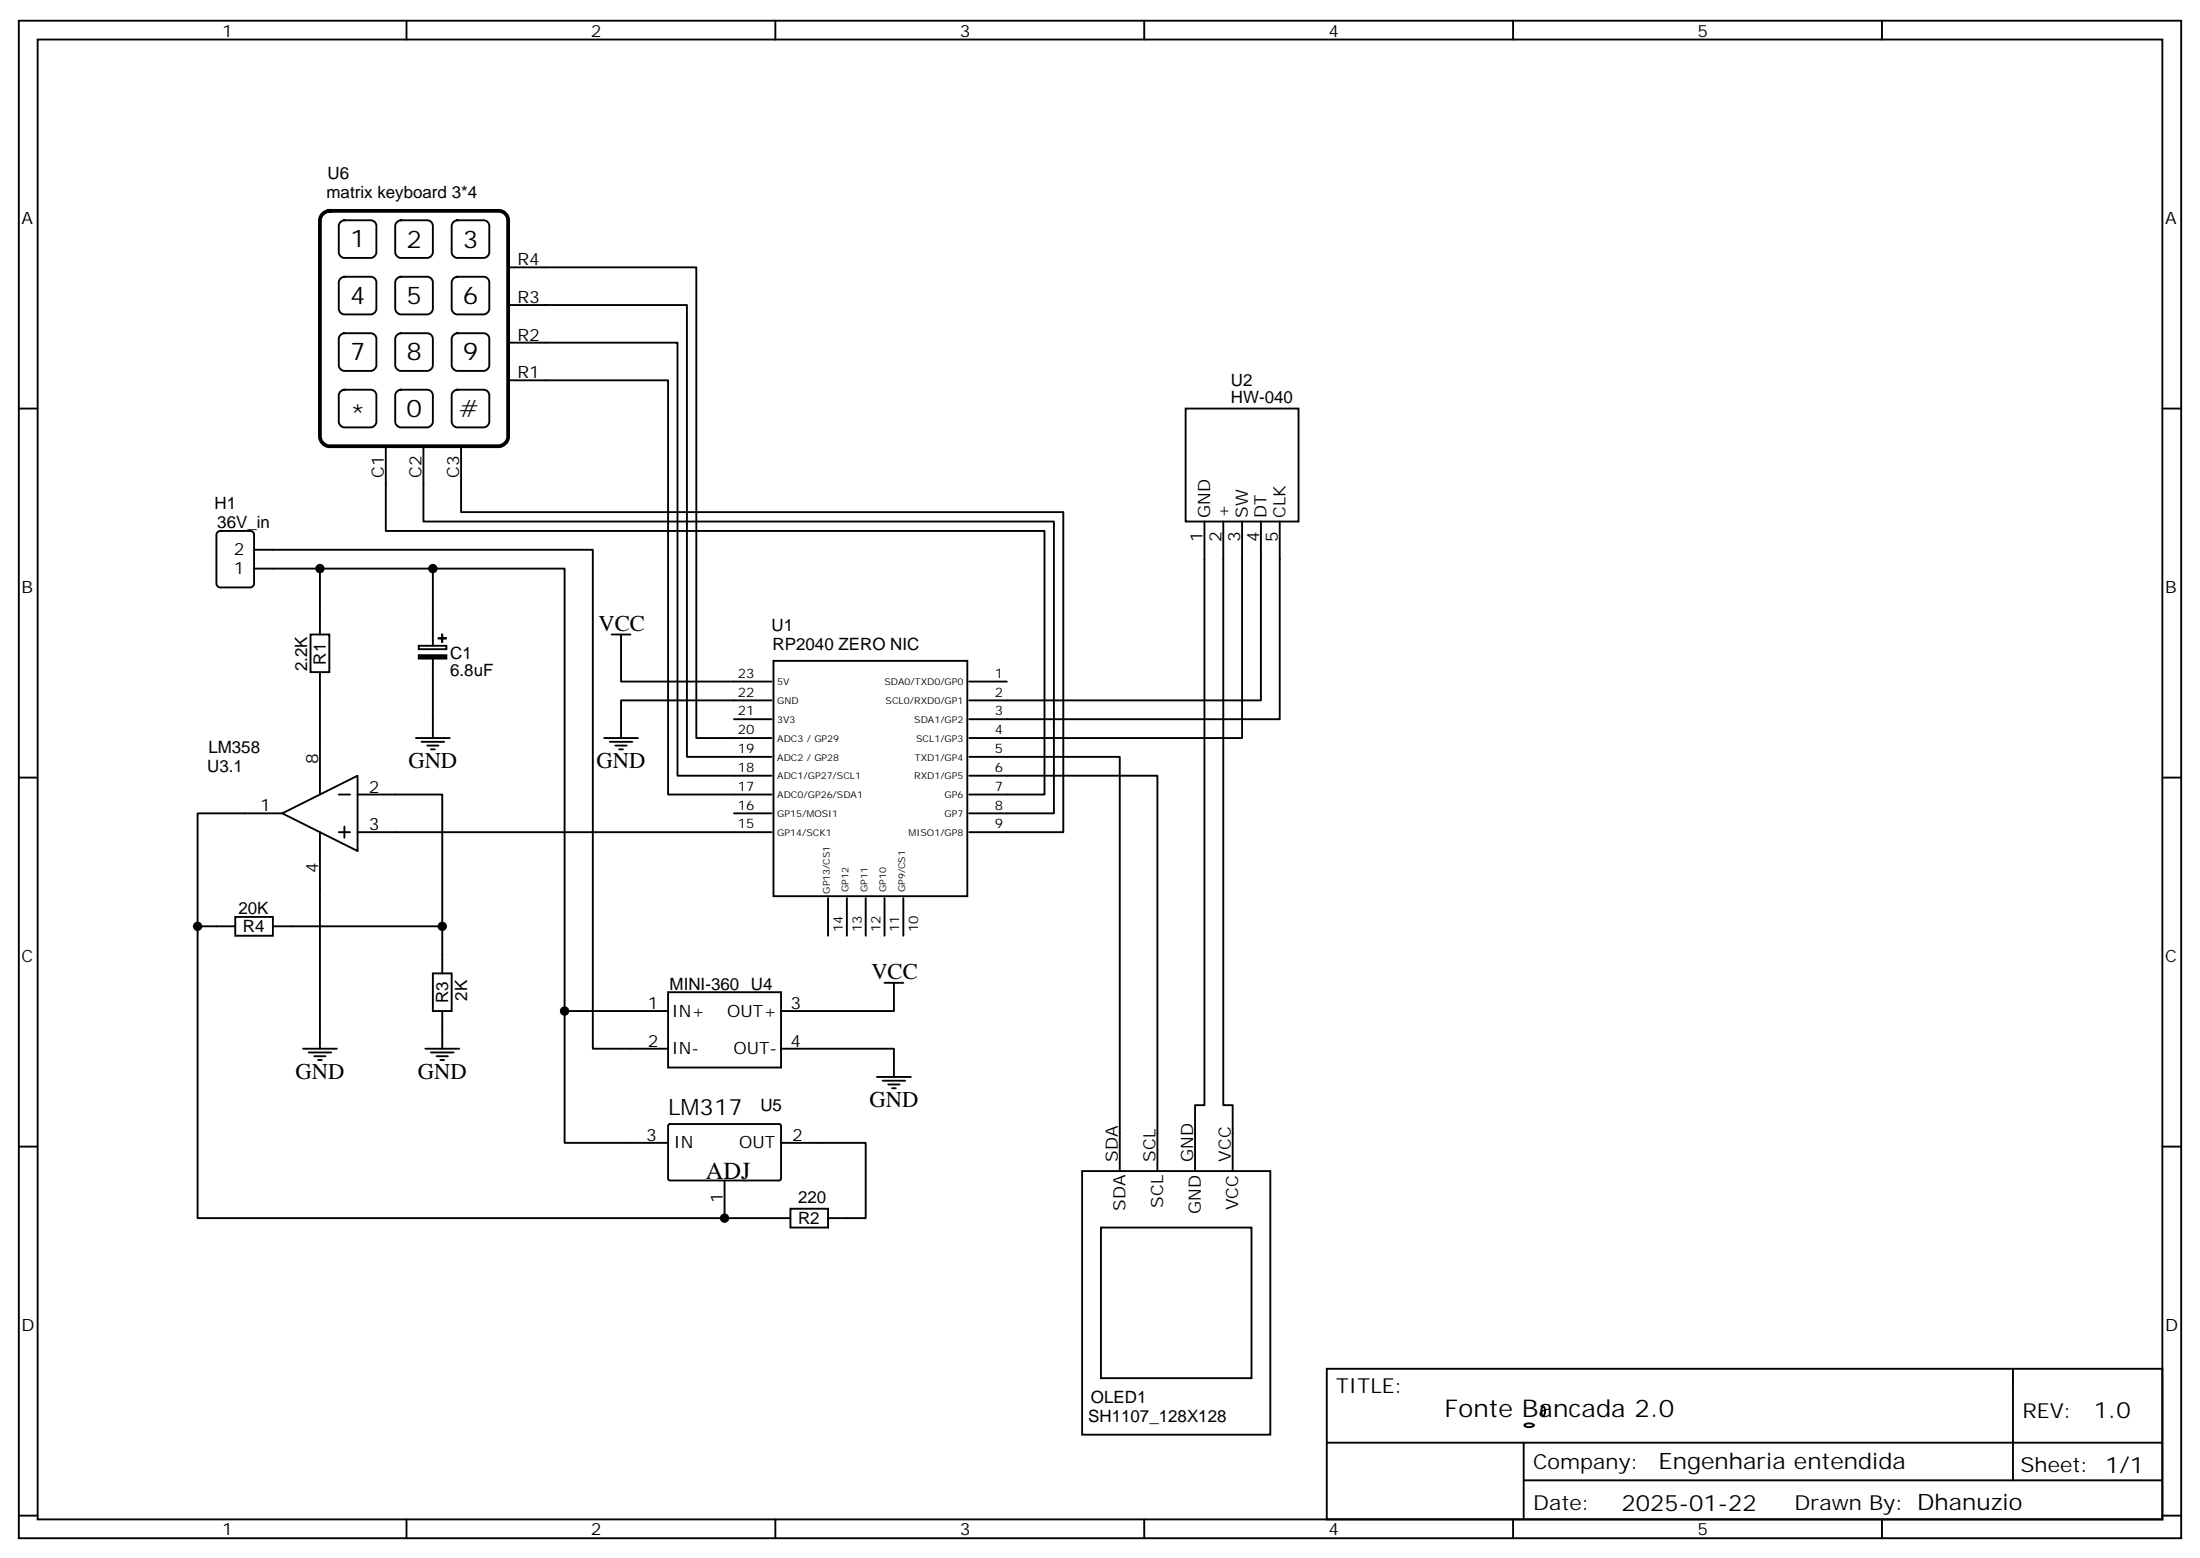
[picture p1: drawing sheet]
<svg xmlns="http://www.w3.org/2000/svg" width="412mm" height="292mm" viewBox="0 0 412 292" stroke-linecap="round" stroke-linejoin="round" font-family="sans-serif">
<g fill="none" stroke="#000" stroke-width=".35">
<path d="M3.5 3.9h405.4v284.3h-405.4zM7.1 7.4h398.2v277.3h-398.2zM76.2 3.9v3.5M145.3 3.9v3.5M214.5 3.9v3.5M283.6 3.9v3.5M352.8 3.9v3.5M63.7 52.3l.9-.4h4.9a1.06 1.06 0 0 1 1.1 1v5a1.13 1.13 0 0 1-1.1 1h-4.9a1.13 1.13 0 0 1-1.1-1v-5zM63.7 41.7l.9-.4h4.9a1.06 1.06 0 0 1 1.1 1v5a1.13 1.13 0 0 1-1.1 1h-4.9a1.13 1.13 0 0 1-1.1-1v-5zM74.3 52.3l.8-.4h5a1.06 1.06 0 0 1 1 1v5a1.13 1.13 0 0 1-1 1h-5a1.13 1.13 0 0 1-1-1v-5zM74.3 41.7l.8-.4h5a1.06 1.06 0 0 1 1 1v5a1.13 1.13 0 0 1-1 1h-5a1.13 1.13 0 0 1-1-1v-5zM84.9 52.3l.8-.4h5a1.06 1.06 0 0 1 1 1v5a1.13 1.13 0 0 1-1 1h-5a1.13 1.13 0 0 1-1-1v-5z"/>
<path d="M84.9 41.7l.8-.4h5a1.06 1.06 0 0 1 1 1v5a1.13 1.13 0 0 1-1 1h-5a1.13 1.13 0 0 1-1-1v-5zM95.2 57.2h33.6v84.6h15.8M95.2 50.1h35.3v88.2h14.1M3.5 76.6h3.6M63.7 73.5l.9-.5h4.9a1.06 1.06 0 0 1 1.1 1.1v4.9a1.13 1.13 0 0 1-1.1 1.1h-4.9a1.13 1.13 0 0 1-1.1-1.1v-4.9zM63.7 62.9l.9-.5h4.9a1.06 1.06 0 0 1 1.1 1.1v4.9a1.13 1.13 0 0 1-1.1 1.1h-4.9a1.13 1.13 0 0 1-1.1-1.1v-4.9zM74.3 73.5l.8-.5h5a1.06 1.06 0 0 1 1 1.1v4.9a1.13 1.13 0 0 1-1 1.1h-5a1.13 1.13 0 0 1-1-1.1v-4.9zM74.3 62.9l.8-.5h5a1.06 1.06 0 0 1 1 1.1v4.9a1.13 1.13 0 0 1-1 1.1h-5a1.13 1.13 0 0 1-1-1.1v-4.9zM84.9 73.5l.8-.5h5a1.06 1.06 0 0 1 1 1.1v4.9a1.13 1.13 0 0 1-1 1.1h-5a1.13 1.13 0 0 1-1-1.1v-4.9zM84.9 62.9l.8-.5h5a1.06 1.06 0 0 1 1 1.1v4.9a1.13 1.13 0 0 1-1 1.1h-5a1.13 1.13 0 0 1-1-1.1v-4.9zM95.2 71.3h30v77.6h19.4M95.2 64.2h31.8v81.1h17.6"/>
<path d="M222.2 76.6h21.2v21.1h-21.2zM405.3 76.6h3.6M40.8 99.7l.5-.2h5.6a.71 .71 0 0 1 .7 .7v9.2a.76 .76 0 0 1-.7 .7h-5.6a.76 .76 0 0 1-.7-.7v-9.2zM72.3 83.6v15.9h123.5v49.4h-14.1M79.4 83.6v14.1h118.2v54.7h-15.9M86.4 83.6v12.4h112.9v59.9h-17.6M225.8 97.7v109.4h-1.8v12.3M229.3 97.7v109.4h1.8v12.3M232.8 97.7v40.6h-51.1M236.4 97.7v33.5h-54.7M239.9 97.7v37.1h-58.2M47.6 103h63.5v93.5h14.1"/>
<path d="M47.6 106.5h12.4v12.4M58.2 118.9h3.5v7h-3.5zM60 106.5h45.8v82.9h19.4M81.1 106.5v14.5M114.7 118.9h3.5M116.4 118.9v8.8h28.2M60 125.9v23M78 138.3h6.3M78.5 121h5.2v.6h-5.2zM79 139h4.3M80.1 139.7h2.1M81.1 123.5v14.8"/>
<path d="M113.2 138.3h6.4M114.3 139h4.2M115.4 139.7h2.1M137.6 134.8h7M144.6 131.2h-28.2v7.1M145 123.8h36.3v44.1h-36.3zM181.7 127.7h7M3.5 145.7h3.6M52.9 152.4l14.1-7.1v14.2zM52.9 152.4h-15.9v75.8h98.8M60 155.9v40.6M63.5 148.9h2.1"/>
<path d="M63.5 155.9h2.1M64.6 154.9v2.1M67 148.9h15.9v33.5M67 155.9h77.6M80.8 140.4h.7M116.1 140.4h.7M137.6 152.4h7M181.7 141.8h28.2v77.6M181.7 145.3h35.3v74.1M405.3 145.7h3.6M37 173.6h7.1M44.1 171.8h7.1v3.5h-7.1z"/>
<path d="M51.2 173.6h31.7M155.2 168.3v7M158.7 168.3v7M162.3 168.3v7M165.8 168.3v7M169.3 168.3v7M56.8 196.5h6.3M57.9 197.2h4.2M58.9 197.9h2.1M59.6 198.6h.7M79.7 196.5h6.4M80.8 197.2h4.2"/>
<path d="M81.1 182.4h3.6v7h-3.6zM81.8 197.9h2.2M82.5 198.6h.8M82.9 189.4v7.1M105.8 189.4v24.7h19.4M125.2 185.9h21.2v14.1h-21.2zM146.4 196.5h21.2v5.3M165.8 184.1h3.5M167.6 184.1v5.3h-21.2M3.5 214.8h3.6M125.3 210.8l.3-.2 20.6 .1 .2 .3-.1 10-.3 .2-20.6-.1-.2-.3zM146.4 214.1h15.9v14.1h-7.1"/>
<path d="M164.4 201.8h6.3M165.5 202.5h4.2M166.5 203.2h2.1M167.2 203.9h.7M202.8 219.4h35.3v49.4h-35.3zM405.3 214.8h3.6M135.8 221.2v7M135.8 228.2h12.4M148.2 226.5h7v3.5h-7zM206.4 230h28.2v28.2h-28.2zM248.7 256.5h156.6v28.2h-156.6zM377.3 256.5v20.9"/>
<path d="M248.7 270.3h156.5M285.6 277.4h119.6M285.6 270.3v14.1M285.8 266.9l.8-.2a.84 .84 0 0 1 .9 .4 1.28 1.28 0 0 1-1.7 0zM289.1 263.6l.2-.1a1.28 1.28 0 0 1 0 1.8 1.31 1.31 0 0 1-.2-1.7zM3.5 284h3.6M76.2 284.7v3.5M145.3 284.7v3.5M214.5 284.7v3.5M283.6 284.7v3.5M352.8 284.7v3.5M405.3 284h3.6"/>
</g>
<path d="M82.2 119.6h1.4zM82.9 118.9v1.4zM78.5 122.8h5.2v.6h-5.2z" fill="#000" stroke="#000" stroke-width=".35"/>
<path d="M60.6 40l.7-.4 .4-.1h31.8a1.76 1.76 0 0 1 1.7 1.8v40.5a1.89 1.89 0 0 1-1.7 1.8h-31.8a1.89 1.89 0 0 1-1.7-1.8v-40.5v-.5z" fill="none" stroke="#000" stroke-width=".71"/>
<g fill="#000">
<circle cx="60" cy="106.5" r=".88"/>
<circle cx="81.1" cy="106.5" r=".88"/>
<circle cx="37" cy="173.6" r=".88"/>
<circle cx="82.9" cy="173.6" r=".88"/>
<circle cx="105.8" cy="189.4" r=".88"/>
<circle cx="135.8" cy="228.2" r=".88"/>
</g>
<g font-size="4.6">
<text x="65.6" y="46.4">1</text>
<text x="76.2" y="46.4">2</text>
<text x="86.8" y="46.4">3</text>
<text x="65.6" y="57">4</text>
<text x="76.2" y="57">5</text>
<text x="86.8" y="57">6</text>
<text x="65.6" y="67.5">7</text>
<text x="76.2" y="67.5">8</text>
<text x="86.8" y="67.5">9</text>
<text x="65.6" y="79.1">*</text>
<text x="76.2" y="78.1">0</text>
<text x="86.1" y="78.1">#</text>
<text x="132.3" y="220.8">ADJ</text>
<text x="270.8" y="265.5">Fonte Bancada 2.0</text>
</g>
<g font-size="4.2">
<text x="112.2" y="118.2">VCC</text>
<text x="76.6" y="143.9">GND</text>
<text x="111.8" y="143.9">GND</text>
<text x="163.3" y="183.4">VCC</text>
<text x="55.4" y="202.1">GND</text>
<text x="78.3" y="202.1">GND</text>
<text x="125.2" y="208.8">LM317</text>
<text x="163" y="207.4">GND</text>
<text x="392.5" y="265.7">1.0</text>
<text x="310.9" y="275.3">Engenharia entendida</text>
<text x="304" y="283.1">2025-01-22</text>
</g>
<g font-size="3.9">
<text x="250.5" y="261.1">TITLE:</text>
<text x="379.1" y="265.7">REV:</text>
<text x="287.4" y="275.3">Company:</text>
<text x="378.7" y="275.9">Sheet: 1/1</text>
<text x="287.4" y="282.9">Date:</text>
<text x="336.4" y="283">Draw</text>
<text x="346.6" y="283">n By: Dhanuzio</text>
</g>
<g font-size="3.2">
<text x="41.6" y="6.9">1</text>
<text x="110.8" y="6.9">2</text>
<text x="179.9" y="6.9">3</text>
<text x="249.1" y="6.9">4</text>
<text x="318.2" y="6.9">5</text>
<text x="61.4" y="33.6">U6</text>
<text x="4.1" y="42">A</text>
<text x="61.2" y="37.1">matrix keyboard 3*4</text>
<text x="405.9" y="42">A</text>
<text x="97" y="49.7">R4</text>
<text x="97" y="56.8">R3</text>
<text x="97" y="63.9">R2</text>
<text x="97" y="70.9">R1</text>
<text x="230.7" y="75.5">HW-040</text>
<text x="230.7" y="72.3">U2</text>
<text x="72" y="89.6" transform="rotate(-90 72 89.6)">C1</text>
<text x="79" y="89.6" transform="rotate(-90 79 89.6)">C2</text>
<text x="86.1" y="89.6" transform="rotate(-90 86.1 89.6)">C3</text>
<text x="40.2" y="95.3">H1</text>
<text x="40.7" y="98.9">36V_in</text>
<text x="225.4" y="101.5" transform="rotate(-90 225.4 101.5)">1</text>
<text x="226.8" y="97" transform="rotate(-90 226.8 97)">GND</text>
<text x="229" y="101.5" transform="rotate(-90 229 101.5)">2</text>
<text x="230.4" y="97" transform="rotate(-90 230.4 97)">+</text>
<text x="232.5" y="101.5" transform="rotate(-90 232.5 101.5)">3</text>
<text x="233.9" y="97" transform="rotate(-90 233.9 97)">SW</text>
<text x="236" y="101.5" transform="rotate(-90 236 101.5)">4</text>
<text x="237.4" y="97" transform="rotate(-90 237.4 97)">DT</text>
<text x="239.5" y="101.5" transform="rotate(-90 239.5 101.5)">5</text>
<text x="240.9" y="97" transform="rotate(-90 240.9 97)">CLK</text>
<text x="43.8" y="107.6">1</text>
<text x="43.8" y="104.1">2</text>
<text x="4.1" y="111.1">B</text>
<text x="405.9" y="111.1">B</text>
<text x="144.6" y="118.3">U1</text>
<text x="57.6" y="125.8" transform="rotate(-90 57.6 125.8)">2.2K</text>
<text x="61.1" y="124.5" transform="rotate(-90 61.1 124.5)">R1</text>
<text x="84.4" y="123.5">C1</text>
<text x="144.8" y="121.8">RP2040 ZERO NIC</text>
<text x="84.4" y="126.7">6.8uF</text>
<text x="39.1" y="141.2">LM358</text>
<text x="59.6" y="143.2" transform="rotate(-90 59.6 143.2)">8</text>
<text x="38.9" y="144.7">U3.1</text>
<text x="69.1" y="148.5">2</text>
<text x="48.8" y="152">1</text>
<text x="69.1" y="155.6">3</text>
<text x="59.6" y="163.6" transform="rotate(-90 59.6 163.6)">4</text>
<text x="44.7" y="171.2">20K</text>
<text x="45.5" y="174.7">R4</text>
<text x="4.1" y="180.3">C</text>
<text x="125.5" y="185.5">MINI-360 U4</text>
<text x="405.9" y="180.3">C</text>
<text x="84" y="188" transform="rotate(-90 84 188)">R3</text>
<text x="87.6" y="187.5" transform="rotate(-90 87.6 187.5)">2K</text>
<text x="121.5" y="189.1">1</text>
<text x="125.9" y="190.5">IN+</text>
<text x="136.3" y="190.5">OUT+</text>
<text x="148.2" y="189.1">3</text>
<text x="121.5" y="196.1">2</text>
<text x="125.9" y="197.6">IN-</text>
<text x="137.5" y="197.6">OUT-</text>
<text x="148.2" y="196.1">4</text>
<text x="142.5" y="208.2">U5</text>
<text x="121.1" y="213.8">3</text>
<text x="126.3" y="215.2">IN</text>
<text x="138.6" y="215.2">OUT</text>
<text x="148.5" y="213.8">2</text>
<text x="209.5" y="217.7" transform="rotate(-90 209.5 217.7)">SDA</text>
<text x="216.6" y="217.7" transform="rotate(-90 216.6 217.7)">SCL</text>
<text x="223.7" y="217.7" transform="rotate(-90 223.7 217.7)">GND</text>
<text x="230.7" y="217.7" transform="rotate(-90 230.7 217.7)">VCC</text>
<text x="135.5" y="225.3" transform="rotate(-90 135.5 225.3)">1</text>
<text x="149.6" y="225.4">220</text>
<text x="211" y="226.9" transform="rotate(-90 211 226.9)">SDA</text>
<text x="218" y="226.3" transform="rotate(-90 218 226.3)">SCL</text>
<text x="225.1" y="227.4" transform="rotate(-90 225.1 227.4)">GND</text>
<text x="232.1" y="226.7" transform="rotate(-90 232.1 226.7)">VCC</text>
<text x="149.6" y="229.4">R2</text>
<text x="4.1" y="249.4">D</text>
<text x="405.9" y="249.4">D</text>
<text x="204.5" y="262.9">OLED1</text>
<text x="204" y="266.4">SH1107_128X128</text>
<text x="41.6" y="287.7">1</text>
<text x="110.8" y="287.7">2</text>
<text x="179.9" y="287.7">3</text>
<text x="249.1" y="287.7">4</text>
<text x="318.2" y="287.7">5</text>
</g>
<g font-size="2.5">
<text x="138.3" y="130.5">22</text>
<text x="138.3" y="127">23</text>
<text x="186.5" y="127">1</text>
<text x="186.5" y="130.5">2</text>
<text x="138.3" y="137.6">20</text>
<text x="138.3" y="134.1">21</text>
<text x="186.5" y="134.1">3</text>
<text x="186.5" y="137.6">4</text>
<text x="138.3" y="141.1">19</text>
<text x="186.5" y="141.1">5</text>
<text x="138.3" y="148.2">17</text>
<text x="138.3" y="144.6">18</text>
<text x="186.5" y="144.6">6</text>
<text x="186.5" y="148.2">7</text>
<text x="138.3" y="155.2">15</text>
<text x="138.3" y="151.7">16</text>
<text x="186.5" y="151.7">8</text>
<text x="186.5" y="155.2">9</text>
<text x="158" y="174.7" transform="rotate(-90 158 174.7)">14</text>
<text x="161.5" y="174.7" transform="rotate(-90 161.5 174.7)">13</text>
<text x="165.1" y="174.7" transform="rotate(-90 165.1 174.7)">12</text>
<text x="168.6" y="174.7" transform="rotate(-90 168.6 174.7)">11</text>
<text x="172.1" y="174.7" transform="rotate(-90 172.1 174.7)">10</text>
</g>
<g font-size="1.8">
<text x="145.7" y="128.4">5V</text>
<text x="145.7" y="131.9">GND</text>
<text x="165.8" y="128.4">SDA0/TXD0/GP0</text>
<text x="166" y="131.9">SCL0/RXD0/GP1</text>
<text x="145.7" y="135.5">3V3</text>
<text x="171.4" y="135.5">SDA1/GP2</text>
<text x="145.7" y="139">ADC3 / GP29</text>
<text x="145.7" y="142.5">ADC2 / GP28</text>
<text x="171.5" y="142.5">TXD1/GP4</text>
<text x="171.7" y="139">SCL1/GP3</text>
<text x="145.7" y="146">ADC1/GP27/SCL1</text>
<text x="145.7" y="149.6">ADC0/GP26/SDA1</text>
<text x="171.4" y="146">RXD1/GP5</text>
<text x="177.1" y="149.6">GP6</text>
<text x="145.7" y="153.1">GP15/MOSI1</text>
<text x="177.1" y="153.1">GP7</text>
<text x="145.7" y="156.6">GP14/SCK1</text>
<text x="170.3" y="156.6">MISO1/GP8</text>
<text x="155.6" y="167.5" transform="rotate(-90 155.6 167.5)">GP13/CS1</text>
<text x="159.1" y="167.1" transform="rotate(-90 159.1 167.1)">GP12</text>
<text x="162.6" y="167.1" transform="rotate(-90 162.6 167.1)">GP11</text>
<text x="166.1" y="167.1" transform="rotate(-90 166.1 167.1)">GP10</text>
<text x="169.7" y="167.2" transform="rotate(-90 169.7 167.2)">GP9/CS1</text>
</g>
</svg>
